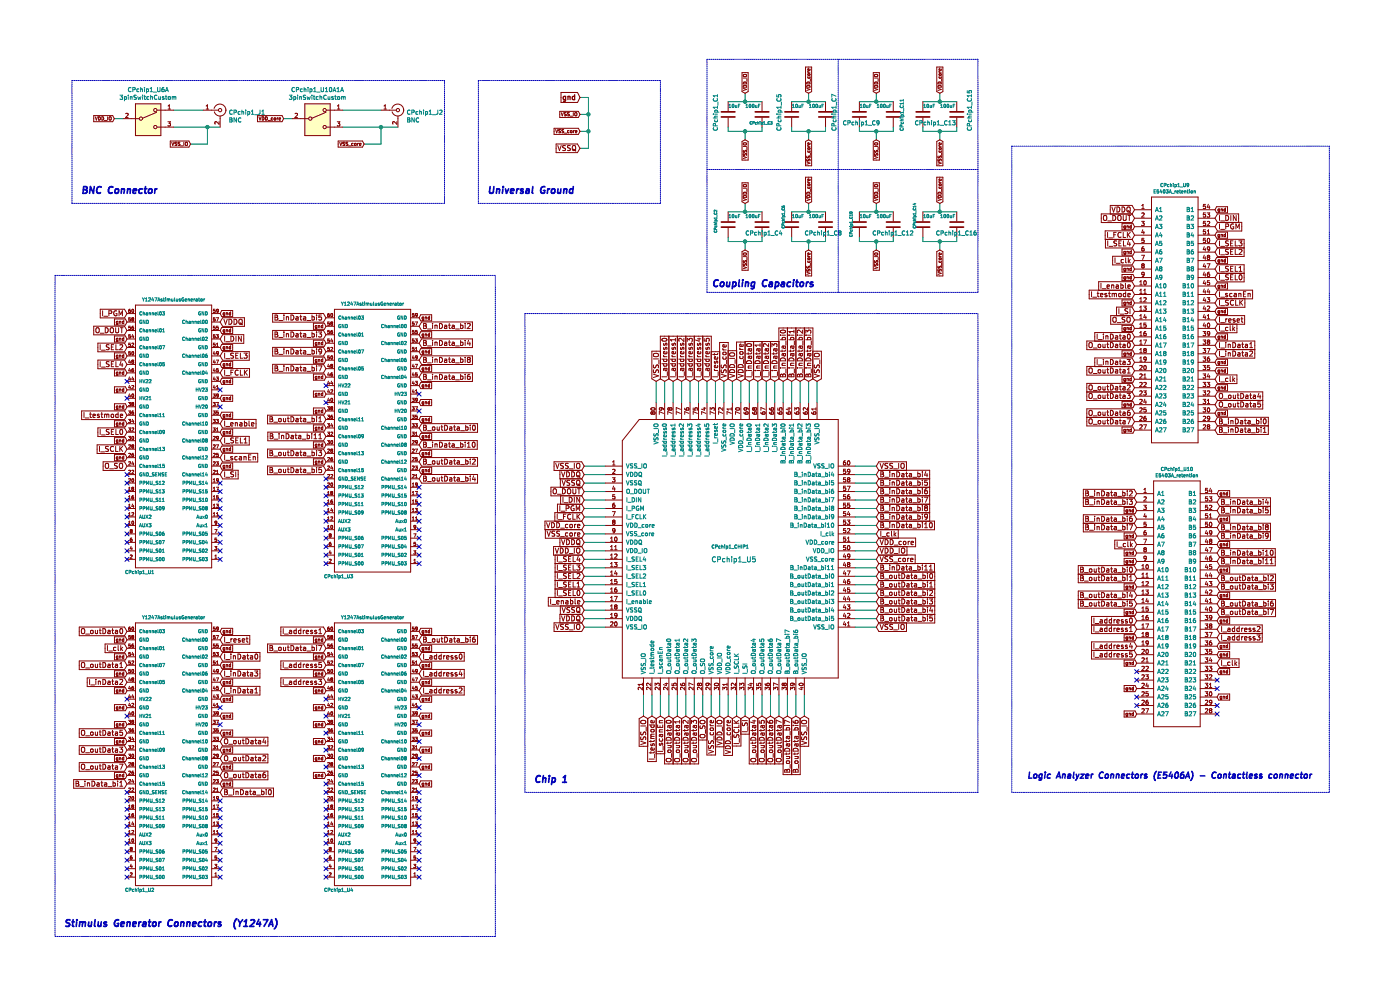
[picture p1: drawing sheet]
EESchema Schematic File Version 4
EELAYER 30 0
EELAYER END
$Descr A3 16535 11693
encoding utf-8
Sheet 1 1
Title ""
Date ""
Rev ""
Comp ""
Comment1 ""
Comment2 ""
Comment3 ""
Comment4 ""
$EndDescr
$Comp
L Device:C CPchip1_C1
U 1 1
P 8600 1350
F 0 "CPchip1_C1" V 8450 1150 50  0000 L CNN
F 1 "10uF" H 8600 1450 39  0000 L CNN
F 2 "Capacitors_SMD:C_1206_HandSoldering" H 8638 1200 50  0001 C CNN
F 3 "~" H 8600 1350 50  0001 C CNN
	1    8600 1350
	1    0    0    -1  
$EndComp
$Comp
L Device:C CPchip1_C3
U 1 1
P 9000 1350
F 0 "CPchip1_C3" H 8850 1250 31  0000 L CNN
F 1 "100uF" H 8800 1450 39  0000 L CNN
F 2 "Capacitors_Tantalum_SMD:CP_Tantalum_Case-X_EIA-7343-43_Hand" H 9038 1200 50  0001 C CNN
F 3 "~" H 9000 1350 50  0001 C CNN
	1    9000 1350
	1    0    0    -1  
$EndComp
Text GLabel 8800 1650 3    39   Input ~ 0
VSS_IO
Text GLabel 8800 1100 1    39   Input ~ 0
VDD_IO
Wire Wire Line
	8600 1200 8800 1200
Wire Wire Line
	8800 1200 8800 1100
Wire Wire Line
	9000 1200 8800 1200
Connection ~ 8800 1200
Wire Wire Line
	8800 1550 8600 1550
Wire Wire Line
	8600 1550 8600 1500
Wire Wire Line
	8800 1550 9000 1550
Wire Wire Line
	9000 1550 9000 1500
Connection ~ 8800 1550
Wire Wire Line
	8800 1550 8800 1650
$Comp
L Device:C CPchip1_C5
U 1 1
P 9350 1350
F 0 "CPchip1_C5" V 9200 1150 50  0000 L CNN
F 1 "10uF" H 9350 1450 39  0000 L CNN
F 2 "Capacitors_SMD:C_1206_HandSoldering" H 9388 1200 50  0001 C CNN
F 3 "~" H 9350 1350 50  0001 C CNN
	1    9350 1350
	1    0    0    -1  
$EndComp
$Comp
L Device:C CPchip1_C7
U 1 1
P 9750 1350
F 0 "CPchip1_C7" V 9850 1150 50  0000 L CNN
F 1 "100uF" H 9550 1450 39  0000 L CNN
F 2 "Capacitors_Tantalum_SMD:CP_Tantalum_Case-X_EIA-7343-43_Hand" H 9788 1200 50  0001 C CNN
F 3 "~" H 9750 1350 50  0001 C CNN
	1    9750 1350
	1    0    0    -1  
$EndComp
Text GLabel 9550 1650 3    39   Input ~ 0
VSS_core
Text GLabel 9550 1100 1    39   Input ~ 0
VDD_core
Wire Wire Line
	9350 1200 9550 1200
Wire Wire Line
	9550 1200 9550 1100
Wire Wire Line
	9750 1200 9550 1200
Connection ~ 9550 1200
Wire Wire Line
	9550 1550 9350 1550
Wire Wire Line
	9350 1550 9350 1500
Wire Wire Line
	9550 1550 9750 1550
Wire Wire Line
	9750 1550 9750 1500
Connection ~ 9550 1550
Wire Wire Line
	9550 1550 9550 1650
$Comp
L Device:C CPchip1_C9
U 1 1
P 10150 1350
F 0 "CPchip1_C9" H 9950 1250 50  0000 L CNN
F 1 "10uF" H 10150 1450 39  0000 L CNN
F 2 "Capacitors_SMD:C_1206_HandSoldering" H 10188 1200 50  0001 C CNN
F 3 "~" H 10150 1350 50  0001 C CNN
	1    10150 1350
	1    0    0    -1  
$EndComp
$Comp
L Device:C CPchip1_C11
U 1 1
P 10550 1350
F 0 "CPchip1_C11" V 10650 1150 39  0000 L CNN
F 1 "100uF" H 10350 1450 39  0000 L CNN
F 2 "Capacitors_Tantalum_SMD:CP_Tantalum_Case-X_EIA-7343-43_Hand" H 10588 1200 50  0001 C CNN
F 3 "~" H 10550 1350 50  0001 C CNN
	1    10550 1350
	1    0    0    -1  
$EndComp
Text GLabel 10350 1650 3    39   Input ~ 0
VSS_IO
Text GLabel 10350 1100 1    39   Input ~ 0
VDD_IO
Wire Wire Line
	10150 1200 10350 1200
Wire Wire Line
	10350 1200 10350 1100
Wire Wire Line
	10550 1200 10350 1200
Connection ~ 10350 1200
Wire Wire Line
	10350 1550 10150 1550
Wire Wire Line
	10150 1550 10150 1500
Wire Wire Line
	10350 1550 10550 1550
Wire Wire Line
	10550 1550 10550 1500
Connection ~ 10350 1550
Wire Wire Line
	10350 1550 10350 1650
$Comp
L Device:C CPchip1_C13
U 1 1
P 10900 1350
F 0 "CPchip1_C13" H 10800 1250 50  0000 L CNN
F 1 "10uF" H 10900 1450 39  0000 L CNN
F 2 "Capacitors_SMD:C_1206_HandSoldering" H 10938 1200 50  0001 C CNN
F 3 "~" H 10900 1350 50  0001 C CNN
	1    10900 1350
	1    0    0    -1  
$EndComp
$Comp
L Device:C CPchip1_C15
U 1 1
P 11300 1350
F 0 "CPchip1_C15" V 11450 1150 50  0000 L CNN
F 1 "100uF" H 11100 1450 39  0000 L CNN
F 2 "Capacitors_Tantalum_SMD:CP_Tantalum_Case-X_EIA-7343-43_Hand" H 11338 1200 50  0001 C CNN
F 3 "~" H 11300 1350 50  0001 C CNN
	1    11300 1350
	1    0    0    -1  
$EndComp
Text GLabel 11100 1650 3    39   Input ~ 0
VSS_core
Text GLabel 11100 1100 1    39   Input ~ 0
VDD_core
Wire Wire Line
	10900 1200 11100 1200
Wire Wire Line
	11100 1200 11100 1100
Wire Wire Line
	11300 1200 11100 1200
Connection ~ 11100 1200
Wire Wire Line
	11100 1550 10900 1550
Wire Wire Line
	10900 1550 10900 1500
Wire Wire Line
	11100 1550 11300 1550
Wire Wire Line
	11300 1550 11300 1500
Connection ~ 11100 1550
Wire Wire Line
	11100 1550 11100 1650
$Comp
L Device:C CPchip1_C2
U 1 1
P 8600 2650
F 0 "CPchip1_C2" V 8450 2550 31  0000 L CNN
F 1 "10uF" H 8600 2750 39  0000 L CNN
F 2 "Capacitors_SMD:C_1206_HandSoldering" H 8638 2500 50  0001 C CNN
F 3 "~" H 8600 2650 50  0001 C CNN
	1    8600 2650
	1    0    0    -1  
$EndComp
$Comp
L Device:C CPchip1_C4
U 1 1
P 9000 2650
F 0 "CPchip1_C4" H 8800 2550 50  0000 L CNN
F 1 "100uF" H 8800 2750 39  0000 L CNN
F 2 "Capacitors_Tantalum_SMD:CP_Tantalum_Case-X_EIA-7343-43_Hand" H 9038 2500 50  0001 C CNN
F 3 "~" H 9000 2650 50  0001 C CNN
	1    9000 2650
	1    0    0    -1  
$EndComp
Text GLabel 8800 2950 3    39   Input ~ 0
VSS_IO
Text GLabel 8800 2400 1    39   Input ~ 0
VDD_IO
Wire Wire Line
	8600 2500 8800 2500
Wire Wire Line
	8800 2500 8800 2400
Wire Wire Line
	9000 2500 8800 2500
Connection ~ 8800 2500
Wire Wire Line
	8800 2850 8600 2850
Wire Wire Line
	8600 2850 8600 2800
Wire Wire Line
	8800 2850 9000 2850
Wire Wire Line
	9000 2850 9000 2800
Connection ~ 8800 2850
Wire Wire Line
	8800 2850 8800 2950
$Comp
L Device:C CPchip1_C6
U 1 1
P 9350 2650
F 0 "CPchip1_C6" V 9250 2600 31  0000 L CNN
F 1 "10uF" H 9350 2750 39  0000 L CNN
F 2 "Capacitors_SMD:C_1206_HandSoldering" H 9388 2500 50  0001 C CNN
F 3 "~" H 9350 2650 50  0001 C CNN
	1    9350 2650
	1    0    0    -1  
$EndComp
$Comp
L Device:C CPchip1_C8
U 1 1
P 9750 2650
F 0 "CPchip1_C8" H 9500 2550 50  0000 L CNN
F 1 "100uF" H 9550 2750 39  0000 L CNN
F 2 "Capacitors_Tantalum_SMD:CP_Tantalum_Case-X_EIA-7343-43_Hand" H 9788 2500 50  0001 C CNN
F 3 "~" H 9750 2650 50  0001 C CNN
	1    9750 2650
	1    0    0    -1  
$EndComp
Text GLabel 9550 2950 3    39   Input ~ 0
VSS_core
Text GLabel 9550 2400 1    39   Input ~ 0
VDD_core
Wire Wire Line
	9350 2500 9550 2500
Wire Wire Line
	9550 2500 9550 2400
Wire Wire Line
	9750 2500 9550 2500
Connection ~ 9550 2500
Wire Wire Line
	9550 2850 9350 2850
Wire Wire Line
	9350 2850 9350 2800
Wire Wire Line
	9550 2850 9750 2850
Wire Wire Line
	9750 2850 9750 2800
Connection ~ 9550 2850
Wire Wire Line
	9550 2850 9550 2950
$Comp
L Device:C CPchip1_C10
U 1 1
P 10150 2650
F 0 "CPchip1_C10" V 10050 2500 31  0000 L CNN
F 1 "10uF" H 10150 2750 39  0000 L CNN
F 2 "Capacitors_SMD:C_1206_HandSoldering" H 10188 2500 50  0001 C CNN
F 3 "~" H 10150 2650 50  0001 C CNN
	1    10150 2650
	1    0    0    -1  
$EndComp
$Comp
L Device:C CPchip1_C12
U 1 1
P 10550 2650
F 0 "CPchip1_C12" H 10300 2550 50  0000 L CNN
F 1 "100uF" H 10350 2750 39  0000 L CNN
F 2 "Capacitors_Tantalum_SMD:CP_Tantalum_Case-X_EIA-7343-43_Hand" H 10588 2500 50  0001 C CNN
F 3 "~" H 10550 2650 50  0001 C CNN
	1    10550 2650
	1    0    0    -1  
$EndComp
Text GLabel 10350 2950 3    39   Input ~ 0
VSS_IO
Text GLabel 10350 2400 1    39   Input ~ 0
VDD_IO
Wire Wire Line
	10150 2500 10350 2500
Wire Wire Line
	10350 2500 10350 2400
Wire Wire Line
	10550 2500 10350 2500
Connection ~ 10350 2500
Wire Wire Line
	10350 2850 10150 2850
Wire Wire Line
	10150 2850 10150 2800
Wire Wire Line
	10350 2850 10550 2850
Wire Wire Line
	10550 2850 10550 2800
Connection ~ 10350 2850
Wire Wire Line
	10350 2850 10350 2950
$Comp
L Device:C CPchip1_C14
U 1 1
P 10900 2650
F 0 "CPchip1_C14" V 10800 2600 31  0000 L CNN
F 1 "10uF" H 10900 2750 39  0000 L CNN
F 2 "Capacitors_SMD:C_1206_HandSoldering" H 10938 2500 50  0001 C CNN
F 3 "~" H 10900 2650 50  0001 C CNN
	1    10900 2650
	1    0    0    -1  
$EndComp
$Comp
L Device:C CPchip1_C16
U 1 1
P 11300 2650
F 0 "CPchip1_C16" H 11050 2550 50  0000 L CNN
F 1 "100uF" H 11100 2750 39  0000 L CNN
F 2 "Capacitors_Tantalum_SMD:CP_Tantalum_Case-X_EIA-7343-43_Hand" H 11338 2500 50  0001 C CNN
F 3 "~" H 11300 2650 50  0001 C CNN
	1    11300 2650
	1    0    0    -1  
$EndComp
Text GLabel 11100 2950 3    39   Input ~ 0
VSS_core
Text GLabel 11100 2400 1    39   Input ~ 0
VDD_core
Wire Wire Line
	10900 2500 11100 2500
Wire Wire Line
	11100 2500 11100 2400
Wire Wire Line
	11300 2500 11100 2500
Connection ~ 11100 2500
Wire Wire Line
	11100 2850 10900 2850
Wire Wire Line
	10900 2850 10900 2800
Wire Wire Line
	11100 2850 11300 2850
Wire Wire Line
	11300 2850 11300 2800
Connection ~ 11100 2850
Wire Wire Line
	11100 2850 11100 2950
Wire Notes Line
	8350 700  11550 700 
Wire Notes Line
	11550 700  11550 3450
Wire Notes Line
	11550 3450 8350 3450
Wire Notes Line
	8350 3450 8350 700 
Wire Notes Line
	8350 2000 11550 2000
Wire Notes Line
	9900 700  9900 3450
Text Notes 8400 3400 0    79   Italic 16
Coupling Capacitors
Text Notes 5750 2300 0    79   Italic 16
Universal Ground
Wire Notes Line
	5650 950  7800 950 
Wire Wire Line
	6950 1550 6950 1750
Connection ~ 6950 1550
Wire Wire Line
	6850 1550 6950 1550
Connection ~ 6950 1350
Wire Wire Line
	6950 1750 6850 1750
Wire Wire Line
	6950 1350 6950 1550
Wire Wire Line
	6950 1350 6850 1350
Wire Wire Line
	6950 1150 6950 1350
Wire Wire Line
	6850 1150 6950 1150
Text GLabel 6850 1750 0    60   Input ~ 0
VSSQ
Text GLabel 6850 1150 0    59   Input ~ 12
gnd
Text GLabel 6850 1550 0    39   Input ~ 0
VSS_core
Text GLabel 6850 1350 0    39   Input ~ 0
VSS_IO
NoConn ~ 1500 5600
NoConn ~ 1500 5700
NoConn ~ 1500 5800
NoConn ~ 1500 5900
NoConn ~ 1500 6000
NoConn ~ 1500 6100
NoConn ~ 1500 6200
NoConn ~ 1500 6300
NoConn ~ 1500 6400
NoConn ~ 1500 6500
NoConn ~ 1500 6600
NoConn ~ 2600 6300
NoConn ~ 2600 6400
NoConn ~ 2600 6500
NoConn ~ 2600 6600
NoConn ~ 2600 6100
NoConn ~ 2600 6200
NoConn ~ 2600 6000
NoConn ~ 2600 5900
NoConn ~ 2600 5700
NoConn ~ 2600 5800
NoConn ~ 1500 4500
NoConn ~ 1500 4700
NoConn ~ 2600 4800
NoConn ~ 2600 4600
NoConn ~ 3850 4550
NoConn ~ 3850 4750
NoConn ~ 4950 4850
NoConn ~ 4950 4650
NoConn ~ 3850 5650
NoConn ~ 3850 5750
NoConn ~ 3850 5850
NoConn ~ 3850 5950
NoConn ~ 3850 6050
NoConn ~ 3850 6150
NoConn ~ 3850 6250
NoConn ~ 3850 6350
NoConn ~ 3850 6450
NoConn ~ 3850 6550
NoConn ~ 3850 6650
NoConn ~ 4950 6650
NoConn ~ 4950 6550
NoConn ~ 4950 6450
NoConn ~ 4950 6350
NoConn ~ 4950 6250
NoConn ~ 4950 6150
NoConn ~ 4950 6050
NoConn ~ 4950 5950
NoConn ~ 4950 5850
NoConn ~ 4950 5750
NoConn ~ 3850 10350
NoConn ~ 3850 10150
NoConn ~ 3850 10250
NoConn ~ 4950 10150
NoConn ~ 4950 10250
NoConn ~ 4950 10350
NoConn ~ 4950 10050
NoConn ~ 4950 9950
NoConn ~ 4950 9850
NoConn ~ 4950 9750
NoConn ~ 4950 9650
NoConn ~ 4950 9550
NoConn ~ 3850 9550
NoConn ~ 3850 9450
NoConn ~ 3850 9650
NoConn ~ 3850 10050
NoConn ~ 3850 9950
NoConn ~ 3850 9850
NoConn ~ 3850 9750
NoConn ~ 3850 9050
NoConn ~ 3850 9250
NoConn ~ 3850 9350
NoConn ~ 4950 9450
NoConn ~ 4950 9350
NoConn ~ 4950 9150
NoConn ~ 4950 8950
NoConn ~ 4950 8750
NoConn ~ 3850 8850
NoConn ~ 3850 8650
NoConn ~ 3850 8250
NoConn ~ 3850 8450
NoConn ~ 4950 8550
NoConn ~ 4950 8350
NoConn ~ 1500 8450
NoConn ~ 1500 8250
NoConn ~ 2600 8350
NoConn ~ 2600 8550
NoConn ~ 1500 9350
NoConn ~ 1500 10350
NoConn ~ 1500 10250
NoConn ~ 1500 10150
NoConn ~ 1500 10050
NoConn ~ 1500 9950
NoConn ~ 1500 9850
NoConn ~ 1500 9750
NoConn ~ 1500 9650
NoConn ~ 1500 9550
NoConn ~ 1500 9450
NoConn ~ 2600 9450
NoConn ~ 2600 9550
NoConn ~ 2600 9650
NoConn ~ 2600 9750
NoConn ~ 2600 9850
NoConn ~ 2600 9950
NoConn ~ 2600 10050
NoConn ~ 2600 10150
NoConn ~ 2600 10250
NoConn ~ 2600 10350
Text GLabel 3850 4250 0    39   Input ~ 0
gnd
Text GLabel 3850 4050 0    39   Input ~ 0
gnd
Text GLabel 3850 3850 0    39   Input ~ 0
gnd
Text GLabel 3850 4450 0    39   Input ~ 0
gnd
Text GLabel 3850 4650 0    39   Input ~ 0
gnd
Text GLabel 3850 4850 0    39   Input ~ 0
gnd
Text GLabel 3850 5050 0    39   Input ~ 0
gnd
Text GLabel 3850 5250 0    39   Input ~ 0
gnd
Text GLabel 3850 5450 0    39   Input ~ 0
gnd
Text GLabel 4950 5550 2    39   Input ~ 0
gnd
Text GLabel 4950 5350 2    39   Input ~ 0
gnd
Text GLabel 4950 5150 2    39   Input ~ 0
gnd
Text GLabel 4950 4950 2    39   Input ~ 0
gnd
Text GLabel 4950 4750 2    39   Input ~ 0
gnd
Text GLabel 4950 4350 2    39   Input ~ 0
gnd
Text GLabel 4950 4550 2    39   Input ~ 0
gnd
Text GLabel 4950 4150 2    39   Input ~ 0
gnd
Text GLabel 4950 3950 2    39   Input ~ 0
gnd
Text GLabel 4950 3750 2    39   Input ~ 0
gnd
Text GLabel 1500 5200 0    39   Input ~ 0
gnd
Text GLabel 1500 5400 0    39   Input ~ 0
gnd
Text GLabel 2600 5300 2    39   Input ~ 0
gnd
Text GLabel 2600 5500 2    39   Input ~ 0
gnd
Text GLabel 2600 5100 2    39   Input ~ 0
gnd
Text GLabel 2600 4900 2    39   Input ~ 0
gnd
Text GLabel 2600 4700 2    39   Input ~ 0
gnd
Text GLabel 2600 4500 2    39   Input ~ 0
gnd
Text GLabel 2600 4300 2    39   Input ~ 0
gnd
Text GLabel 2600 4100 2    39   Input ~ 0
gnd
Text GLabel 2600 3900 2    39   Input ~ 0
gnd
Text GLabel 2600 3700 2    39   Input ~ 0
gnd
Text GLabel 1500 5000 0    39   Input ~ 0
gnd
Text GLabel 1500 4800 0    39   Input ~ 0
gnd
Text GLabel 1500 4600 0    39   Input ~ 0
gnd
Text GLabel 1500 4400 0    39   Input ~ 0
gnd
Text GLabel 1500 4200 0    39   Input ~ 0
gnd
Text GLabel 1500 4000 0    39   Input ~ 0
gnd
Text GLabel 1500 3800 0    39   Input ~ 0
gnd
Text GLabel 1500 7550 0    39   Input ~ 0
gnd
Text GLabel 1500 7750 0    39   Input ~ 0
gnd
Text GLabel 1500 7950 0    39   Input ~ 0
gnd
Text GLabel 1500 8150 0    39   Input ~ 0
gnd
Text GLabel 1500 8350 0    39   Input ~ 0
gnd
Text GLabel 1500 8550 0    39   Input ~ 0
gnd
Text GLabel 1500 8750 0    39   Input ~ 0
gnd
Text GLabel 1500 8950 0    39   Input ~ 0
gnd
Text GLabel 1500 9150 0    39   Input ~ 0
gnd
Text GLabel 2600 9250 2    39   Input ~ 0
gnd
Text GLabel 2600 9050 2    39   Input ~ 0
gnd
Text GLabel 2600 8850 2    39   Input ~ 0
gnd
Text GLabel 2600 8650 2    39   Input ~ 0
gnd
Text GLabel 2600 8450 2    39   Input ~ 0
gnd
Text GLabel 2600 8250 2    39   Input ~ 0
gnd
Text GLabel 2600 8050 2    39   Input ~ 0
gnd
Text GLabel 2600 7850 2    39   Input ~ 0
gnd
Text GLabel 2600 7650 2    39   Input ~ 0
gnd
Text GLabel 2600 7450 2    39   Input ~ 0
gnd
Text GLabel 3850 8150 0    39   Input ~ 0
gnd
Text GLabel 3850 8350 0    39   Input ~ 0
gnd
Text GLabel 3850 8550 0    39   Input ~ 0
gnd
Text GLabel 3850 8750 0    39   Input ~ 0
gnd
Text GLabel 3850 8950 0    39   Input ~ 0
gnd
Text GLabel 3850 9150 0    39   Input ~ 0
gnd
Text GLabel 4950 9250 2    39   Input ~ 0
gnd
Text GLabel 4950 9050 2    39   Input ~ 0
gnd
Text GLabel 4950 8850 2    39   Input ~ 0
gnd
Text GLabel 4950 8650 2    39   Input ~ 0
gnd
Text GLabel 4950 8450 2    39   Input ~ 0
gnd
Text GLabel 4950 8250 2    39   Input ~ 0
gnd
Text GLabel 4950 8050 2    39   Input ~ 0
gnd
Text GLabel 3850 7950 0    39   Input ~ 0
gnd
Text GLabel 3850 7750 0    39   Input ~ 0
gnd
Text GLabel 3850 7550 0    39   Input ~ 0
gnd
Text GLabel 4950 7850 2    39   Input ~ 0
gnd
Text GLabel 4950 7650 2    39   Input ~ 0
gnd
Text GLabel 4950 7450 2    39   Input ~ 0
gnd
$Comp
L Y1247AstimulusGenerator:Y1247AstimulusGenerator CPchip1_U4
U 1 1
P 4350 8950
F 0 "CPchip1_U4" H 4000 7400 39  0000 C CNN
F 1 "Y1247AstimulusGenerator" H 4400 10616 39  0000 C CNN
F 2 "Y1247AstimulusGenerator:ERF8-030-05.0-L-DV-L-TR" H 4350 9150 39  0001 C CNN
F 3 "" H 4350 9150 39  0001 C CNN
	1    4350 8950
	1    0    0    -1  
$EndComp
Text GLabel 3850 7850 0    60   Input ~ 0
I_address5
Text GLabel 4950 7950 2    60   Input ~ 0
I_address4
Text GLabel 3850 8050 0    60   Input ~ 0
I_address3
Text GLabel 4950 8150 2    60   Input ~ 0
I_address2
Text GLabel 3850 7450 0    60   Input ~ 0
I_address1
Text GLabel 4950 7750 2    60   Input ~ 0
I_address0
Text GLabel 3850 7650 0    60   Input ~ 0
B_outData_bi7
Text GLabel 4950 7550 2    60   Input ~ 0
B_outData_bi6
Text GLabel 3850 5550 0    60   Input ~ 0
B_outData_bi5
Text GLabel 4950 5650 2    60   Input ~ 0
B_outData_bi4
Text GLabel 3850 5350 0    60   Input ~ 0
B_outData_bi3
Text GLabel 4950 5450 2    60   Input ~ 0
B_outData_bi2
Text GLabel 3850 4950 0    60   Input ~ 0
B_outData_bi1
Text GLabel 4950 5050 2    60   Input ~ 0
B_outData_bi0
Text GLabel 3850 5150 0    60   Input ~ 0
B_inData_bi11
Text GLabel 4950 5250 2    60   Input ~ 0
B_inData_bi10
Text GLabel 3850 4150 0    60   Input ~ 0
B_inData_bi9
Text GLabel 4950 4250 2    60   Input ~ 0
B_inData_bi8
Text GLabel 3850 4350 0    60   Input ~ 0
B_inData_bi7
Text GLabel 4950 4450 2    60   Input ~ 0
B_inData_bi6
Text GLabel 3850 3750 0    60   Input ~ 0
B_inData_bi5
Text GLabel 4950 4050 2    60   Input ~ 0
B_inData_bi4
Text GLabel 3850 3950 0    60   Input ~ 0
B_inData_bi3
Text GLabel 4950 3850 2    60   Input ~ 0
B_inData_bi2
$Comp
L Y1247AstimulusGenerator:Y1247AstimulusGenerator CPchip1_U3
U 1 1
P 4350 5250
F 0 "CPchip1_U3" H 4000 3700 39  0000 C CNN
F 1 "Y1247AstimulusGenerator" H 4400 6916 39  0000 C CNN
F 2 "Y1247AstimulusGenerator:ERF8-030-05.0-L-DV-L-TR" H 4350 5450 39  0001 C CNN
F 3 "" H 4350 5450 39  0001 C CNN
	1    4350 5250
	1    0    0    -1  
$EndComp
Text GLabel 1500 9250 0    60   Input ~ 0
B_inData_bi1
Text GLabel 2600 9350 2    60   Input ~ 0
B_inData_bi0
Text GLabel 1500 9050 0    60   Input ~ 0
O_outData7
Text GLabel 2600 9150 2    60   Input ~ 0
O_outData6
Text GLabel 1500 8650 0    60   Input ~ 0
O_outData5
Text GLabel 2600 8750 2    60   Input ~ 0
O_outData4
Text GLabel 1500 8850 0    60   Input ~ 0
O_outData3
Text GLabel 2600 8950 2    60   Input ~ 0
O_outData2
Text GLabel 1500 7850 0    60   Input ~ 0
O_outData1
Text GLabel 2600 7950 2    60   Input ~ 0
I_inData3
Text GLabel 1500 8050 0    60   Input ~ 0
I_inData2
Text GLabel 2600 8150 2    60   Input ~ 0
I_inData1
Text GLabel 1500 7450 0    60   Input ~ 0
O_outData0
Text GLabel 2600 7750 2    60   Input ~ 0
I_inData0
Text GLabel 1500 7650 0    60   Input ~ 0
I_clk
Text GLabel 2600 7550 2    60   Input ~ 0
I_reset
$Comp
L Y1247AstimulusGenerator:Y1247AstimulusGenerator CPchip1_U2
U 1 1
P 2000 8950
F 0 "CPchip1_U2" H 1650 7400 39  0000 C CNN
F 1 "Y1247AstimulusGenerator" H 2050 10616 39  0000 C CNN
F 2 "Y1247AstimulusGenerator:ERF8-030-05.0-L-DV-L-TR" H 2000 9150 39  0001 C CNN
F 3 "" H 2000 9150 39  0001 C CNN
	1    2000 8950
	1    0    0    -1  
$EndComp
Text GLabel 1500 5500 0    60   Input ~ 0
O_SO
Text GLabel 2600 5600 2    60   Input ~ 0
I_SI
Text GLabel 1500 5300 0    60   Input ~ 0
I_SCLK
Text GLabel 2600 5400 2    60   Input ~ 0
I_scanEn
Text GLabel 1500 4900 0    60   Input ~ 0
I_testmode
Text GLabel 2600 5000 2    60   Input ~ 0
I_enable
Text GLabel 1500 5100 0    60   Input ~ 0
I_SEL0
Text GLabel 2600 5200 2    60   Input ~ 0
I_SEL1
Text GLabel 1500 4100 0    60   Input ~ 0
I_SEL2
Text GLabel 2600 4200 2    60   Input ~ 0
I_SEL3
Text GLabel 1500 4300 0    60   Input ~ 0
I_SEL4
Text GLabel 2600 4400 2    60   Input ~ 0
I_FCLK
Text GLabel 1500 3700 0    60   Input ~ 0
I_PGM
Text GLabel 2600 4000 2    60   Input ~ 0
I_DIN
Text GLabel 1500 3900 0    60   Input ~ 0
O_DOUT
Text GLabel 2600 3800 2    60   Input ~ 0
VDDQ
$Comp
L Y1247AstimulusGenerator:Y1247AstimulusGenerator CPchip1_U1
U 1 1
P 2000 5200
F 0 "CPchip1_U1" H 1650 3650 39  0000 C CNN
F 1 "Y1247AstimulusGenerator" H 2050 6866 39  0000 C CNN
F 2 "Y1247AstimulusGenerator:ERF8-030-05.0-L-DV-L-TR" H 2000 5400 39  0001 C CNN
F 3 "" H 2000 5400 39  0001 C CNN
	1    2000 5200
	1    0    0    -1  
$EndComp
Wire Wire Line
	6900 6500 7150 6500
Wire Wire Line
	7150 6700 6900 6700
Wire Wire Line
	6900 6600 7150 6600
Wire Wire Line
	6900 6900 7150 6900
Wire Wire Line
	6900 6800 7150 6800
Wire Wire Line
	7150 7100 6900 7100
Wire Wire Line
	6900 7000 7150 7000
Wire Wire Line
	7150 7200 6900 7200
Wire Wire Line
	6900 7300 7150 7300
Wire Wire Line
	6900 7400 7150 7400
Wire Wire Line
	7150 6000 6900 6000
Wire Wire Line
	6900 5900 7150 5900
Wire Wire Line
	7150 6100 6900 6100
Wire Wire Line
	6900 6200 7150 6200
Wire Wire Line
	7150 6300 6900 6300
Wire Wire Line
	6900 6400 7150 6400
Wire Wire Line
	7150 5800 6900 5800
Wire Wire Line
	6900 5700 7150 5700
Wire Wire Line
	6900 5600 7150 5600
Wire Wire Line
	6900 5500 7150 5500
Wire Wire Line
	8600 8200 8600 8450
Wire Wire Line
	8700 8450 8700 8200
Wire Wire Line
	8800 8200 8800 8450
Wire Wire Line
	8900 8450 8900 8200
Wire Wire Line
	9000 8200 9000 8450
Wire Wire Line
	9100 8450 9100 8200
Wire Wire Line
	9200 8450 9200 8200
Wire Wire Line
	9300 8200 9300 8450
Wire Wire Line
	9400 8450 9400 8200
Wire Wire Line
	9500 8200 9500 8450
Wire Wire Line
	7600 8450 7600 8200
Wire Wire Line
	7700 8200 7700 8450
Wire Wire Line
	7800 8450 7800 8200
Wire Wire Line
	7900 8200 7900 8450
Wire Wire Line
	8500 8450 8500 8200
Wire Wire Line
	8400 8200 8400 8450
Wire Wire Line
	8300 8450 8300 8200
Wire Wire Line
	8200 8200 8200 8450
Wire Wire Line
	8100 8450 8100 8200
Wire Wire Line
	8000 8200 8000 8450
Wire Wire Line
	10350 6100 10100 6100
Wire Wire Line
	10100 6000 10350 6000
Wire Wire Line
	10100 7200 10350 7200
Wire Wire Line
	10350 7300 10100 7300
Wire Wire Line
	10100 7400 10350 7400
Wire Wire Line
	10100 7100 10350 7100
Wire Wire Line
	10100 7000 10350 7000
Wire Wire Line
	10100 6700 10350 6700
Wire Wire Line
	10100 6800 10350 6800
Wire Wire Line
	10100 6900 10350 6900
Wire Wire Line
	10100 6200 10350 6200
Wire Wire Line
	10100 6300 10350 6300
Wire Wire Line
	10100 6400 10350 6400
Wire Wire Line
	10100 6500 10350 6500
Wire Wire Line
	10100 6600 10350 6600
Wire Wire Line
	10100 5900 10350 5900
Wire Wire Line
	10100 5800 10350 5800
Wire Wire Line
	10100 5700 10350 5700
Wire Wire Line
	10100 5600 10350 5600
Wire Wire Line
	10100 5500 10350 5500
Wire Wire Line
	9250 4750 9250 4500
Wire Wire Line
	9350 4500 9350 4750
Wire Wire Line
	9450 4750 9450 4500
Wire Wire Line
	9550 4500 9550 4750
Wire Wire Line
	9650 4750 9650 4500
Wire Wire Line
	9150 4750 9150 4500
Wire Wire Line
	9050 4500 9050 4750
Wire Wire Line
	8950 4750 8950 4500
Wire Wire Line
	8850 4500 8850 4750
Wire Wire Line
	8750 4750 8750 4500
Wire Wire Line
	8650 4500 8650 4750
Wire Wire Line
	8550 4750 8550 4500
Wire Wire Line
	8450 4500 8450 4750
Wire Wire Line
	8350 4750 8350 4500
Wire Wire Line
	8250 4500 8250 4750
Wire Wire Line
	8150 4750 8150 4500
Wire Wire Line
	8050 4500 8050 4750
Wire Wire Line
	7950 4750 7950 4500
Wire Wire Line
	7850 4750 7850 4500
Wire Wire Line
	7750 4500 7750 4750
Text GLabel 8650 4500 1    60   Input ~ 0
VDD_IO
Text GLabel 8550 4500 1    60   Input ~ 0
VSS_core
$Comp
L chip1:CHIP1 CPchip1_U5
U 1 1
P 8100 5750
F 0 "CPchip1_U5" H 8400 4900 60  0000 L CNN
F 1 "CPchip1_CHIP1" H 8400 5050 39  0000 L CNB
F 2 "chip1:280-5205-01" H 8100 5750 60  0001 C CNN
F 3 "" H 8100 5750 60  0001 C CNN
	1    8100 5750
	1    0    0    -1  
$EndComp
Text GLabel 7850 4500 1    60   Input ~ 0
I_address0
Text GLabel 7950 4500 1    60   Input ~ 0
I_address1
Text GLabel 8050 4500 1    60   Input ~ 0
I_address2
Text GLabel 8150 4500 1    60   Input ~ 0
I_address3
Text GLabel 8250 4500 1    60   Input ~ 0
I_address4
Text GLabel 8350 4500 1    60   Input ~ 0
I_address5
Text GLabel 8450 4500 1    60   Input ~ 0
I_reset
Text GLabel 8850 4500 1    60   Input ~ 0
I_inData0
Text GLabel 8950 4500 1    60   Input ~ 0
I_inData1
Text GLabel 9050 4500 1    60   Input ~ 0
I_inData2
Text GLabel 9150 4500 1    60   Input ~ 0
I_inData3
Text GLabel 9250 4500 1    60   Input ~ 0
B_inData_bi0
Text GLabel 9350 4500 1    60   Input ~ 0
B_inData_bi1
Text GLabel 9450 4500 1    60   Input ~ 0
B_inData_bi2
Text GLabel 9550 4500 1    60   Input ~ 0
B_inData_bi3
Text GLabel 10350 5600 2    60   Input ~ 0
B_inData_bi4
Text GLabel 10350 5700 2    60   Input ~ 0
B_inData_bi5
Text GLabel 10350 5800 2    60   Input ~ 0
B_inData_bi6
Text GLabel 10350 5900 2    60   Input ~ 0
B_inData_bi7
Text GLabel 10350 6000 2    60   Input ~ 0
B_inData_bi8
Text GLabel 10350 6100 2    60   Input ~ 0
B_inData_bi9
Text GLabel 10350 6200 2    60   Input ~ 0
B_inData_bi10
Text GLabel 10350 6300 2    60   Input ~ 0
I_clk
Text GLabel 10350 6700 2    60   Input ~ 0
B_inData_bi11
Text GLabel 10350 6800 2    60   Input ~ 0
B_outData_bi0
Text GLabel 10350 6900 2    60   Input ~ 0
B_outData_bi1
Text GLabel 10350 7000 2    60   Input ~ 0
B_outData_bi2
Text GLabel 10350 7100 2    60   Input ~ 0
B_outData_bi3
Text GLabel 10350 7200 2    60   Input ~ 0
B_outData_bi4
Text GLabel 10350 7300 2    60   Input ~ 0
B_outData_bi5
Text GLabel 9400 8450 3    60   Input ~ 0
B_outData_bi6
Text GLabel 9300 8450 3    60   Input ~ 0
B_outData_bi7
Text GLabel 9200 8450 3    60   Input ~ 0
O_outData7
Text GLabel 9100 8450 3    60   Input ~ 0
O_outData6
Text GLabel 9000 8450 3    60   Input ~ 0
O_outData5
Text GLabel 8900 8450 3    60   Input ~ 0
O_outData4
Text GLabel 8800 8450 3    60   Input ~ 0
I_SI
Text GLabel 8700 8450 3    60   Input ~ 0
I_SCLK
Text GLabel 8300 8450 3    60   Input ~ 0
O_SO
Text GLabel 8200 8450 3    60   Input ~ 0
O_outData3
Text GLabel 8100 8450 3    60   Input ~ 0
O_outData2
Text GLabel 8000 8450 3    60   Input ~ 0
O_outData1
Text GLabel 7900 8450 3    60   Input ~ 0
O_outData0
Text GLabel 7800 8450 3    60   Input ~ 0
I_scanEn
Text GLabel 7700 8450 3    60   Input ~ 0
I_testmode
Text GLabel 6900 7100 0    60   Input ~ 0
I_enable
Text GLabel 6900 7000 0    60   Input ~ 0
I_SEL0
Text GLabel 6900 6900 0    60   Input ~ 0
I_SEL1
Text GLabel 6900 6800 0    60   Input ~ 0
I_SEL2
Text GLabel 6900 6700 0    60   Input ~ 0
I_SEL3
Text GLabel 6900 6600 0    60   Input ~ 0
I_SEL4
Text GLabel 6900 6100 0    60   Input ~ 0
I_FCLK
Text GLabel 6900 6000 0    60   Input ~ 0
I_PGM
Text GLabel 6900 5900 0    60   Input ~ 0
I_DIN
Text GLabel 6900 5800 0    60   Input ~ 0
O_DOUT
Text GLabel 10350 6500 2    60   Input ~ 0
VDD_IO
Text GLabel 8500 8450 3    60   Input ~ 0
VDD_IO
Text GLabel 6900 6500 0    60   Input ~ 0
VDD_IO
Text GLabel 10350 6600 2    60   Input ~ 0
VSS_core
Text GLabel 8400 8450 3    60   Input ~ 0
VSS_core
Text GLabel 6900 6300 0    60   Input ~ 0
VSS_core
Text GLabel 8750 4500 1    60   Input ~ 0
VDD_core
Text GLabel 10350 6400 2    60   Input ~ 0
VDD_core
Text GLabel 8600 8450 3    60   Input ~ 0
VDD_core
Text GLabel 6900 6200 0    60   Input ~ 0
VDD_core
Text GLabel 7750 4500 1    60   Input ~ 0
VSS_IO
Text GLabel 9650 4500 1    60   Input ~ 0
VSS_IO
Text GLabel 10350 5500 2    60   Input ~ 0
VSS_IO
Text GLabel 10350 7400 2    60   Input ~ 0
VSS_IO
Text GLabel 9500 8450 3    60   Input ~ 0
VSS_IO
Text GLabel 7600 8450 3    60   Input ~ 0
VSS_IO
Text GLabel 6900 7400 0    60   Input ~ 0
VSS_IO
Text GLabel 6900 5500 0    60   Input ~ 0
VSS_IO
Text GLabel 6900 7200 0    60   Input ~ 0
VSSQ
Text GLabel 6900 5700 0    60   Input ~ 0
VSSQ
Text GLabel 6900 7300 0    60   Input ~ 0
VDDQ
Text GLabel 6900 6400 0    60   Input ~ 0
VDDQ
Text GLabel 6900 5600 0    60   Input ~ 0
VDDQ
Wire Notes Line
	650  3250 650  11050
Wire Notes Line
	650  11050 5850 11050
Wire Notes Line
	5850 11050 5850 3250
Wire Notes Line
	5850 3250 650  3250
$Comp
L 3pinSwitchCustom:3pinSwitchCustom CPchip1_U6
U 1 1
P 1750 1300
F 0 "CPchip1_U6" H 1750 1542 50  0000 C CNN
F 1 "3pinSwitchCustom" H 1750 1451 50  0000 C CNN
F 2 "SW_MS12ANW03:SW_MS12ANW03" H 1800 950 50  0001 C CNN
F 3 "http://www.ti.com/lit/ds/symlink/ts5a3159.pdf" H 1750 1300 50  0001 C CNN
	1    1750 1300
	1    0    0    -1  
$EndComp
$Comp
L Connector:Conn_Coaxial CPchip1_J1
U 1 1
P 2600 1300
F 0 "CPchip1_J1" H 2700 1275 50  0000 L CNN
F 1 "BNC" H 2700 1184 50  0000 L CNN
F 2 "bnc_connector:TE_227161-1" H 2600 1300 50  0001 C CNN
F 3 " ~" H 2600 1300 50  0001 C CNN
	1    2600 1300
	1    0    0    -1  
$EndComp
$Comp
L Connector:Conn_Coaxial CPchip1_J2
U 1 1
P 4700 1300
F 0 "CPchip1_J2" H 4800 1275 50  0000 L CNN
F 1 "BNC" H 4800 1184 50  0000 L CNN
F 2 "bnc_connector:TE_227161-1" H 4700 1300 50  0001 C CNN
F 3 " ~" H 4700 1300 50  0001 C CNN
	1    4700 1300
	1    0    0    -1  
$EndComp
Wire Wire Line
	2050 1300 2400 1300
Wire Wire Line
	2050 1500 2450 1500
Wire Wire Line
	4050 1300 4500 1300
Wire Wire Line
	4050 1500 4500 1500
Text GLabel 3350 1400 0    39   Input ~ 0
VDD_core
Text GLabel 4300 1700 0    39   Input ~ 0
VSS_core
Text GLabel 1350 1400 0    39   Input ~ 0
VDD_IO
Text GLabel 2250 1700 0    39   Input ~ 0
VSS_IO
Wire Wire Line
	2450 1500 2450 1700
Wire Wire Line
	2450 1700 2250 1700
Connection ~ 2450 1500
Wire Wire Line
	2450 1500 2600 1500
Wire Wire Line
	4500 1500 4500 1700
Wire Wire Line
	4500 1700 4300 1700
Connection ~ 4500 1500
Wire Wire Line
	4500 1500 4700 1500
Wire Notes Line
	850  950  5250 950 
Wire Notes Line
	5250 950  5250 2400
Wire Notes Line
	5250 2400 850  2400
Wire Notes Line
	850  2400 850  950 
Text Notes 950  2300 0    79   Italic 16
BNC Connector
Text Notes 750  10950 0    79   Italic 16
Stimulus Generator Connectors  (Y1247A)
Wire Notes Line
	11550 9350 6200 9350
Wire Notes Line
	6200 9350 6200 3700
Wire Notes Line
	6200 3700 11550 3700
Wire Notes Line
	11550 3700 11550 9350
Text Notes 6300 9250 0    79   Italic 16
Chip 1
Wire Notes Line
	7800 2400 7800 950 
Wire Notes Line
	5650 950  5650 2400
Wire Notes Line
	5650 2400 7800 2400
$Comp
L 3pinSwitchCustom:3pinSwitchCustom CPchip1_U10A1
U 1 1
P 3750 1300
F 0 "CPchip1_U10A1" H 3750 1542 50  0000 C CNN
F 1 "3pinSwitchCustom" H 3750 1451 50  0000 C CNN
F 2 "SW_MS12ANW03:SW_MS12ANW03" H 3800 950 50  0001 C CNN
F 3 "http://www.ti.com/lit/ds/symlink/ts5a3159.pdf" H 3750 1300 50  0001 C CNN
	1    3750 1300
	1    0    0    -1  
$EndComp
Wire Wire Line
	1350 1400 1450 1400
Wire Wire Line
	3350 1400 3450 1400
Text Notes 12125 9200 0    71   Italic 14
Logic Analyzer Connectors (E5406A) - Contactless connector
Text GLabel 14350 2475 2    39   Input ~ 0
gnd
Text GLabel 13400 2475 0    60   Input ~ 0
VDDQ
Text GLabel 13400 2575 0    60   Input ~ 0
O_DOUT
Text GLabel 14350 2575 2    60   Input ~ 0
I_DIN
Text GLabel 14350 2675 2    60   Input ~ 0
I_PGM
Text GLabel 13400 2775 0    60   Input ~ 0
I_FCLK
Text GLabel 13400 2875 0    60   Input ~ 0
I_SEL4
Text GLabel 14350 2875 2    60   Input ~ 0
I_SEL3
Text GLabel 14350 2975 2    60   Input ~ 0
I_SEL2
Text GLabel 14350 3175 2    60   Input ~ 0
I_SEL1
Text GLabel 14350 3275 2    60   Input ~ 0
I_SEL0
Text GLabel 13400 3375 0    60   Input ~ 0
I_enable
Text GLabel 13400 3475 0    60   Input ~ 0
I_testmode
Text GLabel 14350 3475 2    60   Input ~ 0
I_scanEn
Text GLabel 14350 3575 2    60   Input ~ 0
I_SCLK
Text GLabel 13400 3675 0    60   Input ~ 0
I_SI
Text GLabel 13400 3775 0    60   Input ~ 0
O_SO
Text GLabel 13400 3075 0    60   Input ~ 0
I_clk
$Comp
L Y1247AstimulusGenerator:E5403A_retention CPchip1_U9
U 1 1
P 13900 3625
F 0 "CPchip1_U9" H 13875 5066 39  0000 C CNN
F 1 "E5403A_retention" H 13875 4991 39  0000 C CNN
F 2 "Y1247AstimulusGenerator:E5403A_retention" H 13200 5075 79  0001 C CNN
F 3 "" H 13200 5075 79  0001 C CNN
	1    13900 3625
	1    0    0    -1  
$EndComp
Text GLabel 14350 4475 2    60   Input ~ 0
I_clk
Text GLabel 14350 5075 2    60   Input ~ 0
B_inData_bi1
Text GLabel 14350 4975 2    60   Input ~ 0
B_inData_bi0
Text GLabel 13400 4975 0    60   Input ~ 0
O_outData7
Text GLabel 13400 4875 0    60   Input ~ 0
O_outData6
Text GLabel 14350 4775 2    60   Input ~ 0
O_outData5
Text GLabel 14350 4675 2    60   Input ~ 0
O_outData4
Text GLabel 13400 4675 0    60   Input ~ 0
O_outData3
Text GLabel 13400 4575 0    60   Input ~ 0
O_outData2
Text GLabel 13400 4375 0    60   Input ~ 0
O_outData1
Text GLabel 13400 4275 0    60   Input ~ 0
I_inData3
Text GLabel 14350 4175 2    60   Input ~ 0
I_inData2
Text GLabel 14350 4075 2    60   Input ~ 0
I_inData1
Text GLabel 13400 4075 0    60   Input ~ 0
O_outData0
Text GLabel 13400 3975 0    60   Input ~ 0
I_inData0
Text GLabel 14350 3875 2    60   Input ~ 0
I_clk
Text GLabel 14350 3775 2    60   Input ~ 0
I_reset
Text GLabel 14350 2775 2    39   Input ~ 0
gnd
Text GLabel 14350 3075 2    39   Input ~ 0
gnd
Text GLabel 14350 3375 2    39   Input ~ 0
gnd
Text GLabel 14350 3675 2    39   Input ~ 0
gnd
Text GLabel 14350 3975 2    39   Input ~ 0
gnd
Text GLabel 14350 4275 2    39   Input ~ 0
gnd
Text GLabel 14350 4375 2    39   Input ~ 0
gnd
Text GLabel 14350 4575 2    39   Input ~ 0
gnd
Text GLabel 14350 4875 2    39   Input ~ 0
gnd
Text GLabel 13400 2675 0    39   Input ~ 0
gnd
Text GLabel 13400 2975 0    39   Input ~ 0
gnd
Text GLabel 13400 3175 0    39   Input ~ 0
gnd
Text GLabel 13400 3275 0    39   Input ~ 0
gnd
Text GLabel 13400 3575 0    39   Input ~ 0
gnd
Text GLabel 13400 3875 0    39   Input ~ 0
gnd
Text GLabel 13400 4175 0    39   Input ~ 0
gnd
Text GLabel 13400 4475 0    39   Input ~ 0
gnd
Text GLabel 13400 4775 0    39   Input ~ 0
gnd
Text GLabel 13400 5075 0    39   Input ~ 0
gnd
$Comp
L Y1247AstimulusGenerator:E5403A_retention CPchip1_U10
U 1 1
P 13925 6975
F 0 "CPchip1_U10" H 13900 8416 39  0000 C CNN
F 1 "E5403A_retention" H 13900 8341 39  0000 C CNN
F 2 "Y1247AstimulusGenerator:E5403A_retention" H 13225 8425 79  0001 C CNN
F 3 "" H 13225 8425 79  0001 C CNN
	1    13925 6975
	1    0    0    -1  
$EndComp
Text GLabel 13425 5825 0    60   Input ~ 0
B_inData_bi2
Text GLabel 13425 5925 0    60   Input ~ 0
B_inData_bi3
Text GLabel 14375 5925 2    60   Input ~ 0
B_inData_bi4
Text GLabel 14375 6025 2    60   Input ~ 0
B_inData_bi5
Text GLabel 13425 6125 0    60   Input ~ 0
B_inData_bi6
Text GLabel 14375 6225 2    60   Input ~ 0
B_inData_bi8
Text GLabel 13425 6225 0    60   Input ~ 0
B_inData_bi7
Text GLabel 14375 6325 2    60   Input ~ 0
B_inData_bi9
Text GLabel 14375 6525 2    60   Input ~ 0
B_inData_bi10
Text GLabel 14375 6625 2    60   Input ~ 0
B_inData_bi11
Text GLabel 13425 6725 0    60   Input ~ 0
B_outData_bi0
Text GLabel 13425 6825 0    60   Input ~ 0
B_outData_bi1
Text GLabel 14375 6825 2    60   Input ~ 0
B_outData_bi2
Text GLabel 14375 6925 2    60   Input ~ 0
B_outData_bi3
Text GLabel 13425 7025 0    60   Input ~ 0
B_outData_bi4
Text GLabel 13425 7125 0    60   Input ~ 0
B_outData_bi5
Text GLabel 13425 7725 0    60   Input ~ 0
I_address5
Text GLabel 13425 7625 0    60   Input ~ 0
I_address4
Text GLabel 14375 7525 2    60   Input ~ 0
I_address3
Text GLabel 14375 7425 2    60   Input ~ 0
I_address2
Text GLabel 13425 7425 0    60   Input ~ 0
I_address1
Text GLabel 13425 7325 0    60   Input ~ 0
I_address0
Text GLabel 14375 7225 2    60   Input ~ 0
B_outData_bi7
Text GLabel 14375 7125 2    60   Input ~ 0
B_outData_bi6
NoConn ~ 13425 7925
NoConn ~ 13425 8025
NoConn ~ 14375 8025
NoConn ~ 14375 8125
NoConn ~ 13425 8225
NoConn ~ 13425 8325
NoConn ~ 14375 8325
NoConn ~ 14375 8425
Text GLabel 13425 6425 0    60   Input ~ 0
I_clk
Text GLabel 14375 7825 2    60   Input ~ 0
I_clk
Text GLabel 14375 5825 2    39   Input ~ 0
gnd
Text GLabel 14375 6125 2    39   Input ~ 0
gnd
Text GLabel 14375 6425 2    39   Input ~ 0
gnd
Text GLabel 14375 6725 2    39   Input ~ 0
gnd
Text GLabel 14375 7025 2    39   Input ~ 0
gnd
Text GLabel 14375 7325 2    39   Input ~ 0
gnd
Text GLabel 14375 7625 2    39   Input ~ 0
gnd
Text GLabel 14375 7725 2    39   Input ~ 0
gnd
Text GLabel 14375 7925 2    39   Input ~ 0
gnd
Text GLabel 14375 8225 2    39   Input ~ 0
gnd
Text GLabel 13425 8425 0    39   Input ~ 0
gnd
Text GLabel 13425 8125 0    39   Input ~ 0
gnd
Text GLabel 13425 7825 0    39   Input ~ 0
gnd
Text GLabel 13425 7525 0    39   Input ~ 0
gnd
Text GLabel 13425 7225 0    39   Input ~ 0
gnd
Text GLabel 13425 6925 0    39   Input ~ 0
gnd
Text GLabel 13425 6625 0    39   Input ~ 0
gnd
Text GLabel 13425 6525 0    39   Input ~ 0
gnd
Text GLabel 13425 6325 0    39   Input ~ 0
gnd
Text GLabel 13425 6025 0    39   Input ~ 0
gnd
Wire Notes Line
	11950 1725 15700 1725
Wire Notes Line
	15700 1725 15700 9350
Wire Notes Line
	15700 9350 11950 9350
Wire Notes Line
	11950 1725 11950 9350
$EndSCHEMATC
